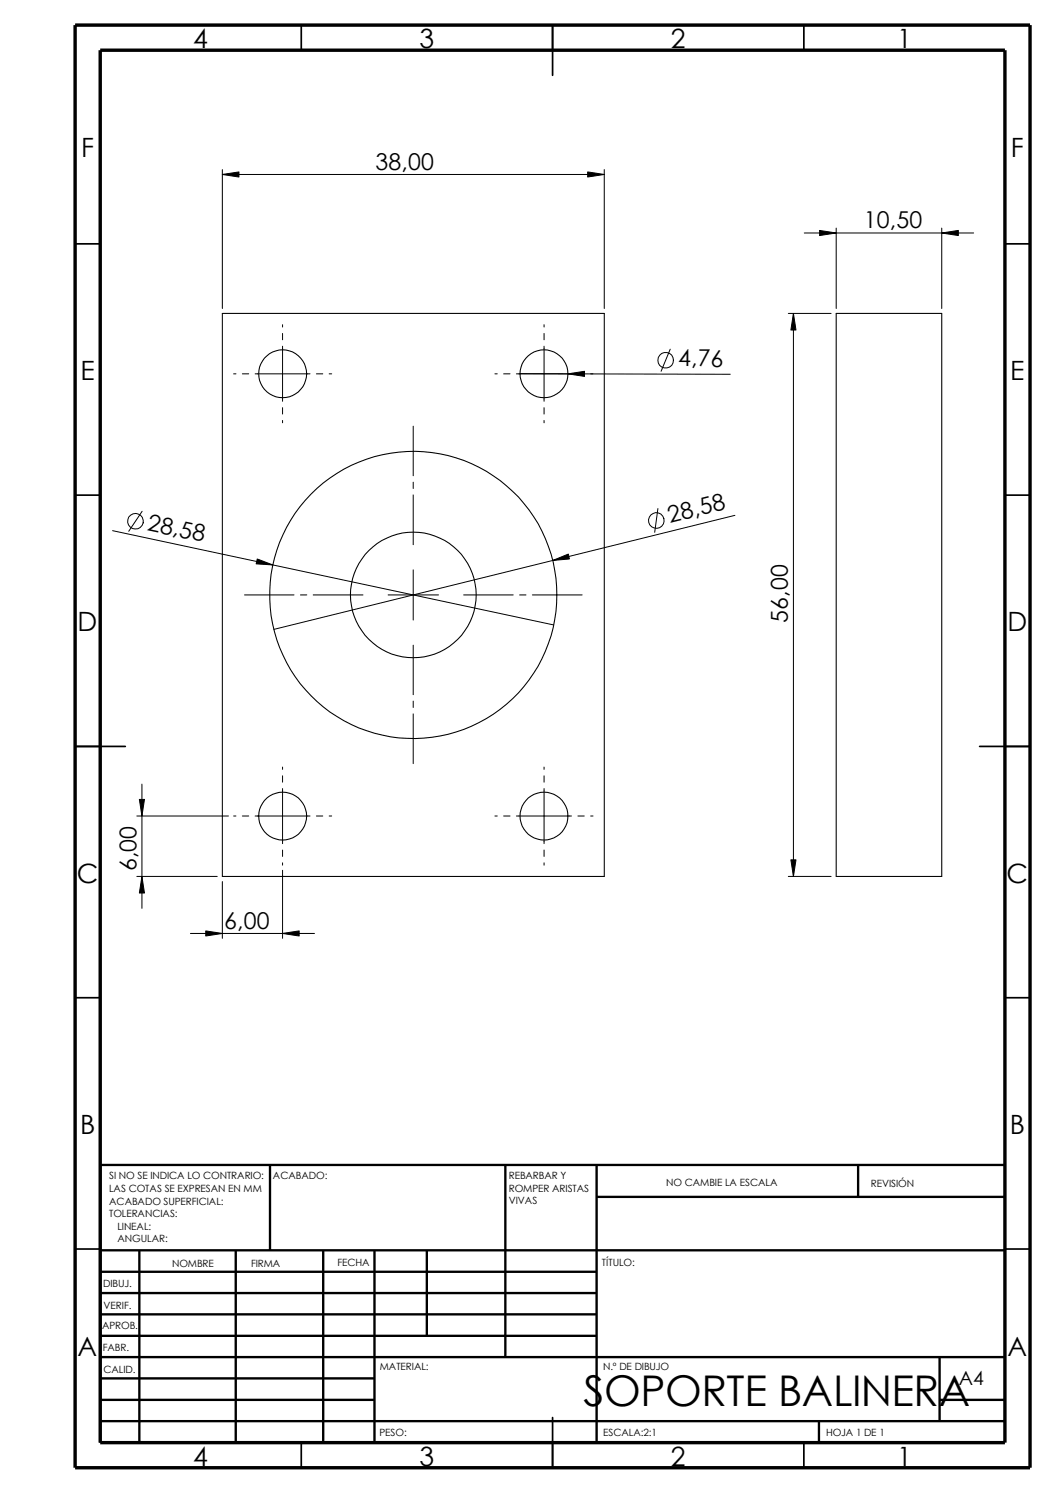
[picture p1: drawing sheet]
<svg xmlns="http://www.w3.org/2000/svg" width="210mm" height="297mm" viewBox="0 0 210 297" stroke-linecap="round" stroke-linejoin="round" font-family="sans-serif">
<g fill="none" stroke="#000" stroke-width=".34">
<path d="M59.9 5v5M109.9 5v10M159.9 5v5M14.9 48.5h5M199.9 48.5h5M14.9 98.5h5M199.9 98.5h5M14.9 148.5h10M194.9 148.5h10M14.9 198.5h5M199.9 198.5h5M14.9 248.5h5"/>
<path d="M199.9 248.5h5M59.9 287v5M109.9 282v10M159.9 287v5"/>
</g>
<g fill="none" stroke="#000" stroke-width=".47">
<path d="M53.7 231.8v17M100.5 231.8v38.2M118.7 231.8v55.2M118.7 238.1h81.2M170.7 231.8v6.3M199.9 231.8h-180v55.2M19.9 248.8h180M19.9 253h98.8M19.9 257.3h98.8M27.7 248.8v38.2M46.9 248.8v38.2M64.3 248.8v38.2"/>
<path d="M74.5 248.8v38.2M84.9 248.8v17M19.9 261.5h98.8M19.9 265.8h98.8M19.9 270h180M19.9 274.2h54.6M19.9 278.5h54.6M186.9 278.5h13M186.9 270v12.7M19.9 282.7h180M162.9 282.7v4.3"/>
</g>
<path d="M14.9 5h190v287h-190zM19.9 10h180v277h-180z" fill="none" stroke="#000" stroke-width=".68" stroke-linecap="butt"/>
<g fill="none" stroke="#000" stroke-width=".21">
<path d="M44.2 62.4h76v112h-76zM166.4 62.4h21v112h-21z"/>
<circle cx="56.2" cy="74.4" r="4.8"/>
<circle cx="108.2" cy="74.4" r="4.8"/>
<circle cx="82.2" cy="118.4" r="28.6"/>
<circle cx="82.2" cy="118.4" r="12.5"/>
<circle cx="56.2" cy="162.4" r="4.8"/>
<circle cx="108.2" cy="162.4" r="4.8"/>
</g>
<g fill="none" stroke="#000" stroke-width=".2">
<path d="M44.2 34.7l3.3-.5v1zM44.2 33.7v27.7M44.2 34.7h76M116.9 34.2l3.3 .5-3.3 .5zM120.2 33.7v27.7M160 46.4h33.7M163.1 45.8l3.3 .6-3.3 .5zM166.4 45.4v16M187.4 46.4l3.3-.6v1.1zM187.4 45.4v16M46.5 74.4h.4M48.2 74.4h1.3"/>
<path d="M50.8 74.4h10.9M56.2 64.6v.5M56.2 66.3v1.3M56.2 68.9v10.9M62.9 74.4h1.3M65.5 74.4h.5M98.5 74.4h.4M100.2 74.4h1.3M102.7 74.4h11M103.5 74.3l41.8 .2M108.2 64.6v.5M108.2 66.3v1.3"/>
<path d="M108.2 68.9v10.9M113 74.4l3.3-.5v1zM115 74.4h1.2M117.5 74.4h.5M133.3 69.5l-1.8 4.4M156.8 62.4h8.6M157.9 62.4l.5 3.3h-1zM157.9 62.4v112M56.2 81.1v1.3M56.2 83.7v.4M82.2 84.8v9.9M82.2 95.9v1.3"/>
<path d="M82.2 98.5v9.9M108.2 81.1v1.3M108.2 83.7v.4M22.4 105.6l87.8 18.7M28.3 101.7l-2.7 4M48.6 118.4h9.9M51.2 111.2l3.1 1.2-3.3-.2zM59.8 118.4h1.2M62.3 118.4h9.9M77.2 118.4h10M82.2 113.4v10M92.2 118.4h9.9"/>
<path d="M103.4 118.4h1.2M105.9 118.4h9.9M110 111.5l3.1-1.3 .2 1zM130.9 101.2l-.6 4.7M146.2 102.5l-91.7 22.7M82.2 128.4v9.8M82.2 139.5v1.3M27.7 159h1l-.5 3.3zM28.2 156v24.7M56.2 152.6v.5M56.2 154.3v1.3M56.2 156.9v11"/>
<path d="M82.2 142v9.9M108.2 152.6v.5M108.2 154.3v1.3M108.2 156.9v11M27.2 174.4h16M27.2 162.3h18.3M28.2 174.4l.5 3.3h-1zM44.2 175.4v11.3M46.5 162.3h.4M48.2 162.3h1.3M50.8 162.3h10.9M56.2 169.1v1.3"/>
<path d="M56.2 171.7v.4M56.2 173.1v13.6M62.9 162.3h1.3M65.5 162.3h.5M98.5 162.3h.4M100.2 162.3h1.3M102.7 162.3h11M108.2 169.1v1.3M108.2 171.7v.4M115 162.3h1.2M117.5 162.3h.5M156.8 174.4h8.6"/>
<path d="M157.4 171.1h1l-.5 3.3zM37.9 185.7h24.7M40.9 185.2l3.3 .5-3.3 .5zM56.2 185.7l3.3-.5v1z"/>
<circle cx="132.4" cy="71.7" r="1.56"/>
<circle cx="27" cy="103.7" r="1.56"/>
<circle cx="130.6" cy="103.5" r="1.55"/>
</g>
<g fill="#000">
<path d="M44.2 34.7l3.3-.5v1zM116.9 34.2l3.3 .5-3.3 .5zM163.1 45.8l3.3 .6-3.3 .5zM187.4 46.4l3.3-.6v1.1zM113 74.4l3.3-.5v1zM157.9 62.4l.5 3.3h-1zM51.2 111.2l3.1 1.2-3.3-.2zM110 111.5l3.1-1.3 .2 1zM28.2 174.4l.5 3.3h-1zM27.7 159h1l-.5 3.3zM157.4 171.1h1l-.5 3.3zM40.9 185.2l3.3 .5-3.3 .5z"/>
<path d="M56.2 185.7l3.3-.5v1z"/>
</g>
<text font-size="8.4" x="116.1" y="279.7">SOPORTE BALINERA</text>
<g font-size="5.3">
<text x="38.4" y="9.6">4</text>
<text x="83.4" y="9.6">3</text>
<text x="133.5" y="9.6">2</text>
<text x="178.5" y="9.6">1</text>
<text x="16.1" y="31.3">F</text>
<text x="201.1" y="31.3">F</text>
<text x="16" y="75.6">E</text>
<text x="201" y="75.6">E</text>
<text x="15.5" y="125.6">D</text>
<text x="200.4" y="125.6">D</text>
<text x="15.3" y="175.6">C</text>
<text x="200.3" y="175.6">C</text>
<text x="15.9" y="225.6">B</text>
<text x="200.9" y="225.6">B</text>
<text x="15.5" y="269.8">A</text>
<text x="200.4" y="269.8">A</text>
<text x="38.4" y="291.6">4</text>
<text x="83.4" y="291.6">3</text>
<text x="133.5" y="291.6">2</text>
<text x="178.5" y="291.6">1</text>
</g>
<g font-size="4.6">
<text x="74.7" y="33.8">38,00</text>
<text x="171.9" y="45.4">10,50</text>
<text x="134.9" y="72.9">4,76</text>
<text x="29.2" y="105.4" transform="rotate(12 29.2 105.4)">28,58</text>
<text x="133.3" y="104.1" transform="rotate(-14 133.3 104.1)">28,58</text>
<text x="156.8" y="124" transform="rotate(-90 156.8 124)">56,00</text>
<text x="27.1" y="173.4" transform="rotate(-90 27.1 173.4)">6,00</text>
<text x="44.6" y="184.8">6,00</text>
</g>
<text font-size="3.9" x="190.8" y="275.5">A4</text>
<g font-size="2">
<text x="21.7" y="234.7">SI NO SE INDICA LO CONTRARIO:</text>
<text x="21.7" y="237.2">LAS COTAS SE EXPRESAN EN MM</text>
<text x="21.7" y="239.6">ACABADO SUPERFICIAL:</text>
<text x="54.3" y="234.7">ACABADO:</text>
<text x="101.2" y="239.6">VIVAS</text>
<text x="101.2" y="234.6">REBARBAR Y</text>
<text x="101.2" y="237.1">ROMPER ARISTAS</text>
<text x="132.5" y="236">NO CAMBIE LA ESCALA</text>
<text x="173.3" y="236.2">REVISIÓN</text>
<text x="21.7" y="242.1">TOLERANCIAS:</text>
<text x="23.4" y="244.6">LINEAL:</text>
<text x="23.4" y="247.1">ANGULAR:</text>
<text x="67.1" y="252">FECHA</text>
<text x="119.8" y="252">TÍTULO:</text>
<text x="20.5" y="256.1">DIBUJ.</text>
<text x="34.2" y="252.1">NOMBRE</text>
<text x="50" y="252">FIRMA</text>
<text x="20.6" y="260.4">VERIF.</text>
<text x="20.3" y="264.5">APROB.</text>
<text x="20.4" y="268.8">FABR.</text>
<text x="20.6" y="273.2">CALID.</text>
<text x="75.6" y="272.6">MATERIAL:</text>
<text x="120" y="272.6">N.º DE DIBUJO</text>
<text x="75.5" y="285.6">PESO:</text>
<text x="120" y="285.7">ESCALA:2:1</text>
<text x="164.4" y="285.7">HOJA 1 DE 1</text>
</g>
</svg>
